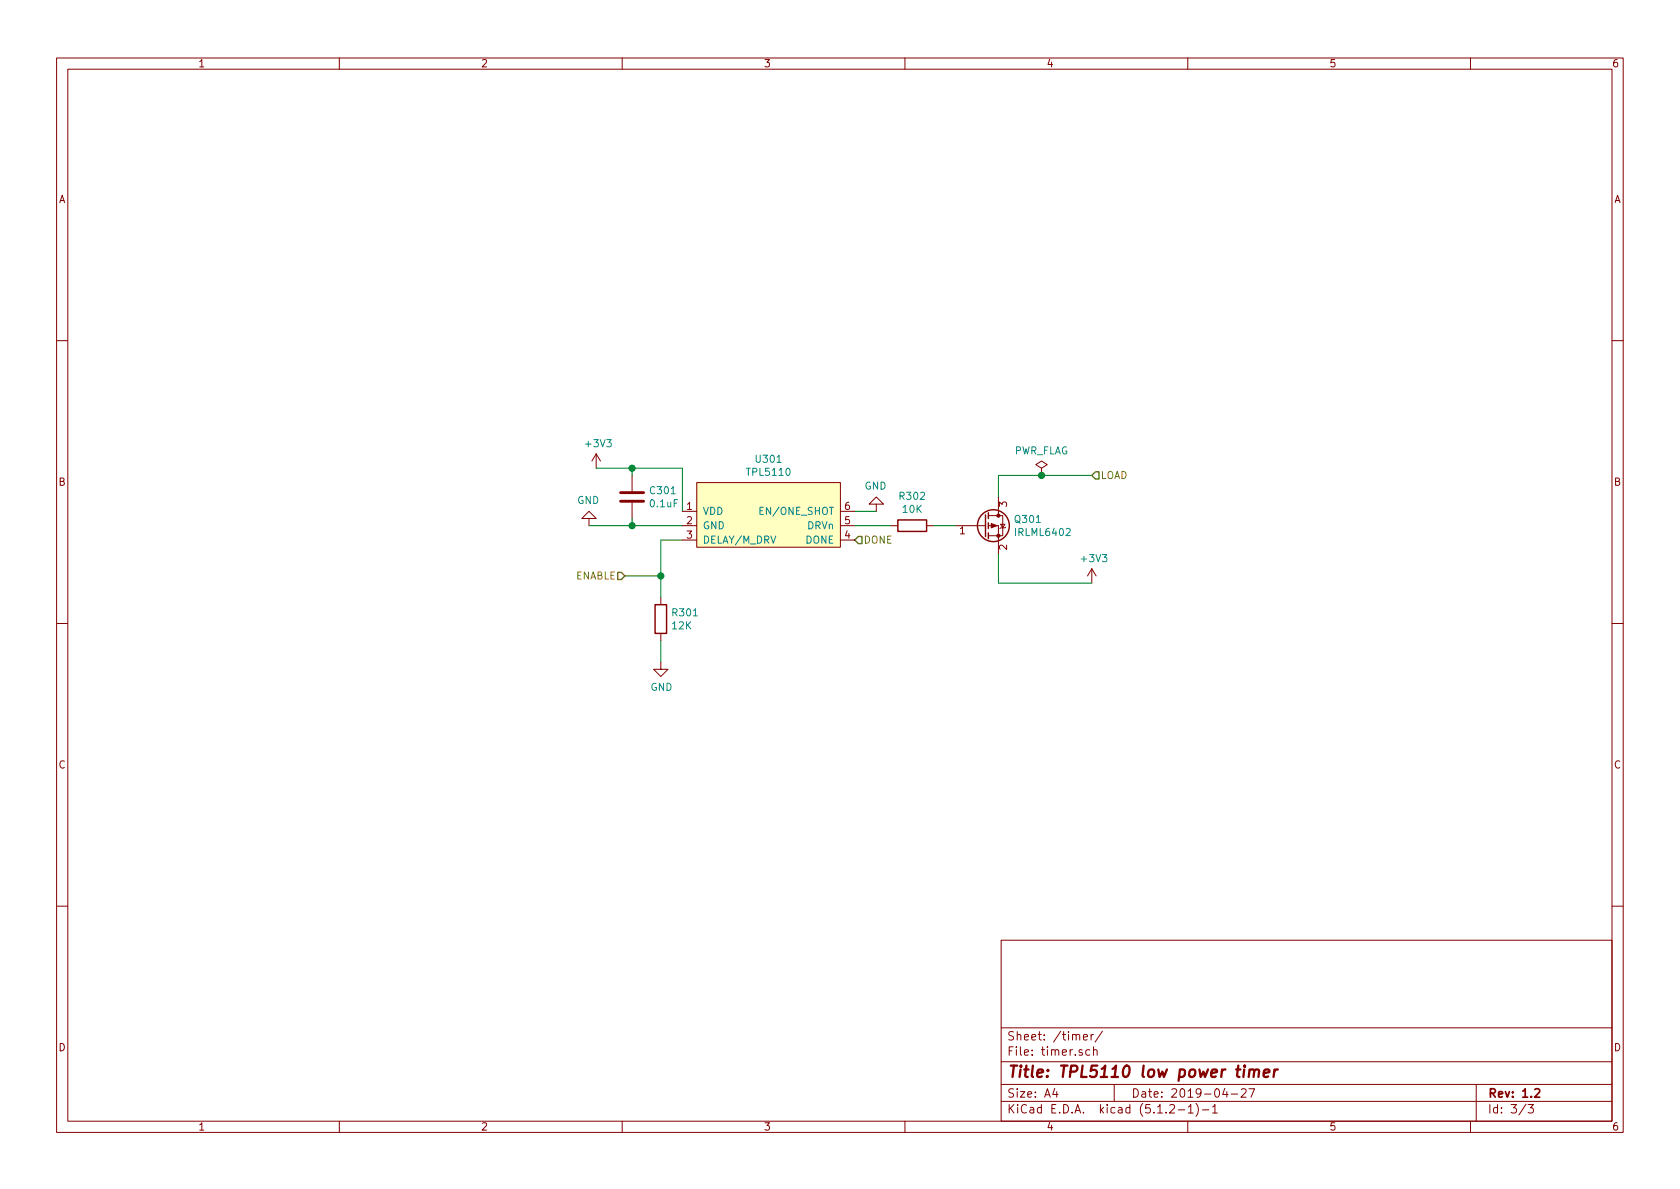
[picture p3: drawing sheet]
EESchema Schematic File Version 4
LIBS:Door-cache
EELAYER 29 0
EELAYER END
$Descr A4 11693 8268
encoding utf-8
Sheet 3 3
Title "TPL5110 low power timer"
Date "2019-04-27"
Rev "1.2"
Comp ""
Comment1 ""
Comment2 ""
Comment3 ""
Comment4 ""
$EndDescr
$Comp
L power:+3V3 #PWR0301
U 1 1
P 4150 3250
F 0 "#PWR0301" H 4150 3100 50  0001 C CNN
F 1 "+3V3" H 4165 3423 50  0000 C CNN
F 2 "" H 4150 3250 50  0001 C CNN
F 3 "" H 4150 3250 50  0001 C CNN
	1    4150 3250
	1    0    0    -1  
$EndComp
Wire Wire Line
	6100 3550 5950 3550
Wire Wire Line
	4750 3750 4600 3750
Wire Wire Line
	4600 3750 4600 4000
$Comp
L Device:R R301
U 1 1
P 4600 4300
F 0 "R301" H 4670 4346 50  0000 L CNN
F 1 "12K" H 4670 4255 50  0000 L CNN
F 2 "Resistor_SMD:R_0805_2012Metric" V 4530 4300 50  0001 C CNN
F 3 "~" H 4600 4300 50  0001 C CNN
	1    4600 4300
	1    0    0    -1  
$EndComp
Wire Wire Line
	4600 4450 4600 4600
Text HLabel 5950 3750 2    50   Input ~ 0
DONE
Text HLabel 4350 4000 0    50   Input ~ 0
ENABLE
Wire Wire Line
	4350 4000 4600 4000
Connection ~ 4600 4000
Wire Wire Line
	4600 4000 4600 4150
$Comp
L Device:C C301
U 1 1
P 4400 3450
F 0 "C301" H 4515 3496 50  0000 L CNN
F 1 "0.1uF" H 4515 3405 50  0000 L CNN
F 2 "Capacitor_SMD:C_0805_2012Metric" H 4438 3300 50  0001 C CNN
F 3 "~" H 4400 3450 50  0001 C CNN
	1    4400 3450
	1    0    0    -1  
$EndComp
Wire Wire Line
	4750 3550 4750 3250
Wire Wire Line
	4150 3250 4400 3250
Wire Wire Line
	4100 3650 4400 3650
Wire Wire Line
	4400 3300 4400 3250
Connection ~ 4400 3250
Wire Wire Line
	4400 3250 4750 3250
Wire Wire Line
	4400 3600 4400 3650
Connection ~ 4400 3650
Wire Wire Line
	4400 3650 4750 3650
$Comp
L power:GND #PWR0304
U 1 1
P 6100 3550
F 0 "#PWR0304" H 6100 3300 50  0001 C CNN
F 1 "GND" H 6105 3377 50  0000 C CNN
F 2 "" H 6100 3550 50  0001 C CNN
F 3 "" H 6100 3550 50  0001 C CNN
	1    6100 3550
	-1   0    0    1   
$EndComp
$Comp
L power:GND #PWR0302
U 1 1
P 4100 3650
F 0 "#PWR0302" H 4100 3400 50  0001 C CNN
F 1 "GND" H 4105 3477 50  0000 C CNN
F 2 "" H 4100 3650 50  0001 C CNN
F 3 "" H 4100 3650 50  0001 C CNN
	1    4100 3650
	-1   0    0    1   
$EndComp
$Comp
L power:GND #PWR0303
U 1 1
P 4600 4600
F 0 "#PWR0303" H 4600 4350 50  0001 C CNN
F 1 "GND" H 4605 4427 50  0000 C CNN
F 2 "" H 4600 4600 50  0001 C CNN
F 3 "" H 4600 4600 50  0001 C CNN
	1    4600 4600
	1    0    0    -1  
$EndComp
$Comp
L custom:TPL5110 U301
U 1 1
P 5350 3500
F 0 "U301" H 5350 3815 50  0000 C CNN
F 1 "TPL5110" H 5350 3724 50  0000 C CNN
F 2 "Package_TO_SOT_SMD:SOT-23-6" H 5300 3050 50  0001 C CNN
F 3 "https://www.ti.com/lit/ds/symlink/tpl5110.pdf" H 5350 2950 50  0001 C CNN
	1    5350 3500
	1    0    0    -1  
$EndComp
Wire Wire Line
	5950 3650 6200 3650
$Comp
L Transistor_FET:IRLML6402 Q?
U 1 1
P 6850 3650
AR Path="/5CC8AFB7" Ref="Q?"  Part="1" 
AR Path="/5CB41891/5CC8AFB7" Ref="Q301"  Part="1" 
F 0 "Q301" H 7055 3696 50  0000 L CNN
F 1 "IRLML6402" H 7055 3605 50  0000 L CNN
F 2 "Package_TO_SOT_SMD:SOT-23" H 7050 3575 50  0001 L CIN
F 3 "https://www.infineon.com/dgdl/irlml6402pbf.pdf?fileId=5546d462533600a401535668d5c2263c" H 6850 3650 50  0001 L CNN
	1    6850 3650
	1    0    0    -1  
$EndComp
Wire Wire Line
	6950 3300 7250 3300
Wire Wire Line
	6950 3450 6950 3300
$Comp
L power:+3V3 #PWR?
U 1 1
P 7600 4050
AR Path="/5CC8AFC0" Ref="#PWR?"  Part="1" 
AR Path="/5CB41891/5CC8AFC0" Ref="#PWR0305"  Part="1" 
F 0 "#PWR0305" H 7600 3900 50  0001 C CNN
F 1 "+3V3" H 7615 4223 50  0000 C CNN
F 2 "" H 7600 4050 50  0001 C CNN
F 3 "" H 7600 4050 50  0001 C CNN
	1    7600 4050
	1    0    0    -1  
$EndComp
$Comp
L power:PWR_FLAG #FLG?
U 1 1
P 7250 3300
AR Path="/5CC8AFC6" Ref="#FLG?"  Part="1" 
AR Path="/5CB41891/5CC8AFC6" Ref="#FLG0301"  Part="1" 
F 0 "#FLG0301" H 7250 3375 50  0001 C CNN
F 1 "PWR_FLAG" H 7250 3473 50  0000 C CNN
F 2 "" H 7250 3300 50  0001 C CNN
F 3 "~" H 7250 3300 50  0001 C CNN
	1    7250 3300
	1    0    0    -1  
$EndComp
Connection ~ 7250 3300
Wire Wire Line
	7250 3300 7600 3300
Wire Wire Line
	6950 3850 6950 4050
Wire Wire Line
	6950 4050 7600 4050
$Comp
L Device:R R?
U 1 1
P 6350 3650
AR Path="/5CC8AFD0" Ref="R?"  Part="1" 
AR Path="/5CB41891/5CC8AFD0" Ref="R302"  Part="1" 
F 0 "R302" V 6143 3650 50  0000 C CNN
F 1 "10K" V 6234 3650 50  0000 C CNN
F 2 "Resistor_SMD:R_0805_2012Metric" V 6280 3650 50  0001 C CNN
F 3 "~" H 6350 3650 50  0001 C CNN
	1    6350 3650
	0    1    1    0   
$EndComp
Wire Wire Line
	6500 3650 6650 3650
Text HLabel 7600 3300 2    50   Input ~ 0
LOAD
$EndSCHEMATC
